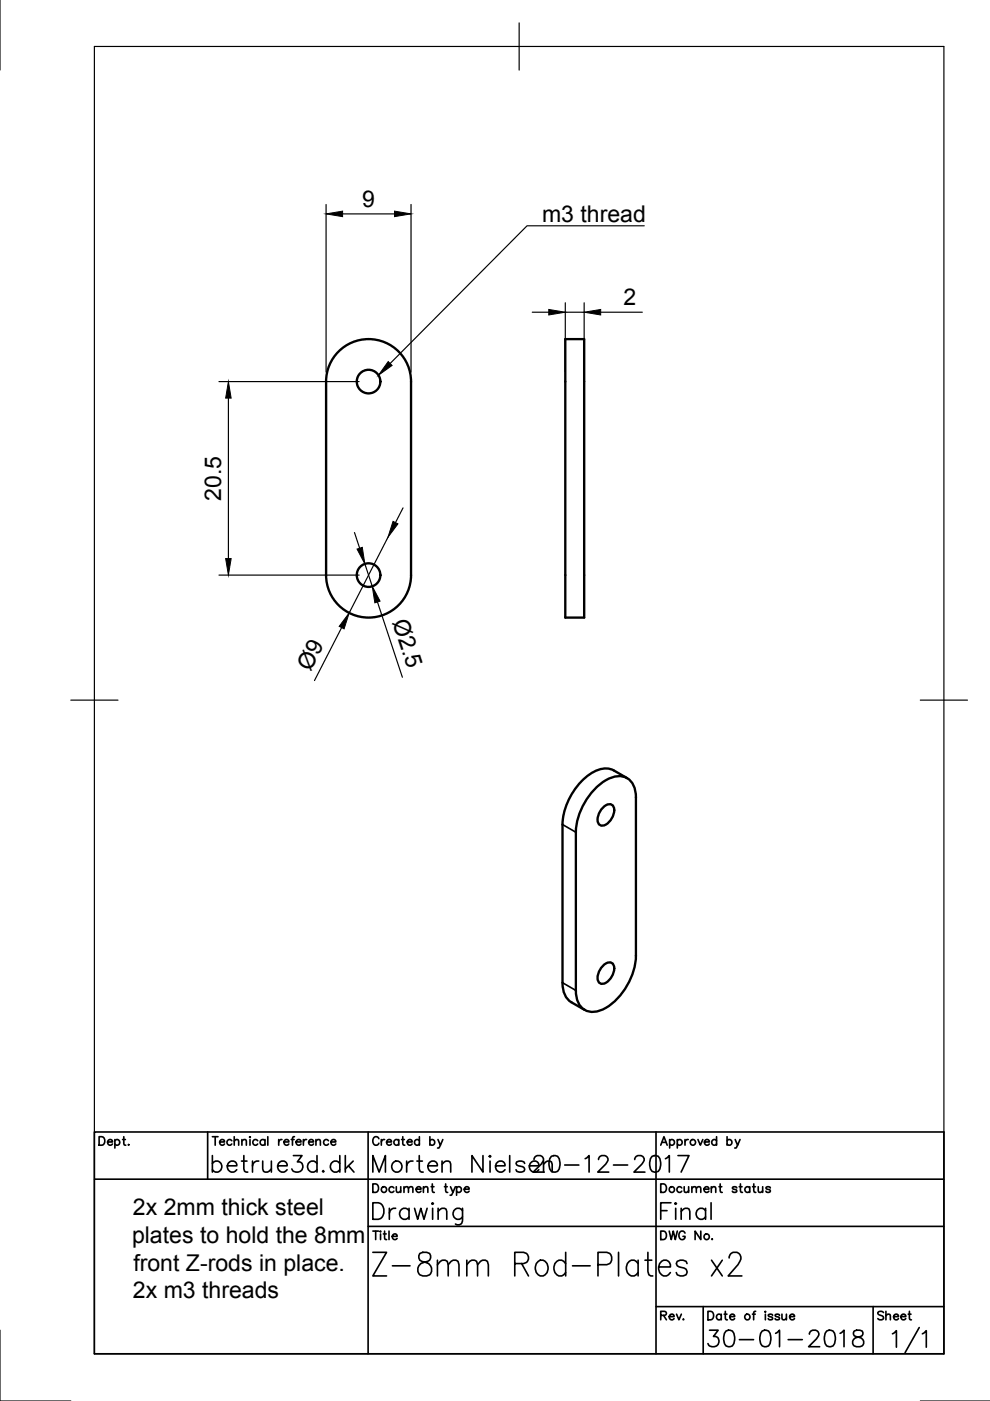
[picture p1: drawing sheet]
<svg xmlns="http://www.w3.org/2000/svg" width="210mm" height="297mm" viewBox="0 0 210 297" stroke-linecap="round" stroke-linejoin="round" font-family="sans-serif">
<!-- layer: Visible -->
<g fill="none" stroke="#000" stroke-width=".5">
<path d="M71.8 74.5a9 9 0 0 1 9.8-1.9 9 9 0 0 1 5.6 8.3v41a9 9 0 0 1-9.1 9 9 9 0 0 1-9-9v-41a9 9 0 0 1 2.7-6.4zM119.9 71.9h4v59h-4zM126 167.4a7.6 7.6 0 0 1 5.9-2.8 3.6 3.6 0 0 1 2.9 3.5v34.6a13.7 13.7 0 0 1-7.3 11.4 3.6 3.6 0 0 1-5.3-3.1l-.1-34.6a14 14 0 0 1 3.9-9zM128 171.1a1.37 1.37 0 0 1 2-.2 3.3 3.3 0 0 1-2.4 4.2 1.26 1.26 0 0 1-.8-1.9 4.1 4.1 0 0 1 1.2-2.1zM133 165l-2.9-1.7a4.8 4.8 0 0 0-5.3 1 14.2 14.2 0 0 0-5.5 10.5v33.6a4.6 4.6 0 0 0 1.8 4.1l2.9 1.6M128 204.6a1.37 1.37 0 0 1 2-.2 3.3 3.3 0 0 1-2.4 4.2 1.26 1.26 0 0 1-.8-1.8 4.1 4.1 0 0 1 1.2-2.2z"/>
<circle cx="78.1" cy="80.9" r="2.5"/>
<circle cx="78.1" cy="121.9" r="2.5"/>
</g>
<!-- layer: Visible Narrow -->
<path d="M119.3 174.8l2.8 1.6M119.3 208.4l2.8 1.6" fill="none" stroke="#000" stroke-width=".35"/>
<!-- layer: Border -->
<path d="M0 -.1v15M20 9.9h180.1v277.1h-180.1zM110.1 4.8v10.1M15 148.4h10M195.1 148.4h10M0 282v15h15M195.1 297h14.9" fill="none" stroke="#000" stroke-width=".25"/>
<!-- layer: TitleBlock -->
<g fill="none" stroke="#000" stroke-width=".35">
<path d="M20 240h180.1v47h-180.1zM20 250h180.1M21 241h.6a.96 .96 0 0 1 .6 .9 .96 .96 0 0 1-.6 .9h-.6zM22.8 242.1h1a.55 .55 0 0 0-.7-.4 .55 .55 0 0 0-.2 .8 .54 .54 0 0 0 .9 0M24.4 241.9a.57 .57 0 0 1 .8-.1 .57 .57 0 0 1 0 .8 .57 .57 0 0 1-.8-.1M24.4 241.6v1.8M26 241.6h.6M26.2 241v1.5l.1 .2 .4 .1M27.3 242.6v.2l.1-.1M44 240v10M45 241h1.2M45.6 241v1.8"/>
<path d="M46.6 242.1h1a.55 .55 0 0 0-.8-.4 .55 .55 0 0 0-.1 .8 .54 .54 0 0 0 .9 0M49.1 241.9a.57 .57 0 0 0-.8-.1 .57 .57 0 0 0 0 .8 .57 .57 0 0 0 .8-.1M49.7 241.9l.4-.3 .4 .1 .1 1.1M49.7 241v1.8M51.3 241.9l.4-.3 .4 .1 .1 1.1M51.3 241.6v1.2M53 241v.2zM53 241.6v1.2M54.6 241.9a.57 .57 0 0 0-.8-.1 .57 .57 0 0 0 0 .8 .57 .57 0 0 0 .8-.1M56.2 241.9a.57 .57 0 0 0-.9-.1 .57 .57 0 0 0 0 .8 .57 .57 0 0 0 .9-.1M56.2 241.6v1.2M56.8 241v1.8"/>
<path d="M59.1 241.6v1.2M59.8 241.6a.58 .58 0 0 0-.7 .5M60.2 242.1h1a.55 .55 0 0 0-.7-.4 .55 .55 0 0 0-.2 .8 .54 .54 0 0 0 .9 0M61.8 241.6h.6M62.4 241l-.3 .1-.1 .2v1.5M62.8 242.1h1a.55 .55 0 0 0-.8-.4 .55 .55 0 0 0-.1 .8 .54 .54 0 0 0 .9 0M64.3 241.6v1.2M65 241.6a.58 .58 0 0 0-.7 .5M65.4 242.1h1.1a.55 .55 0 0 0-.8-.4 .55 .55 0 0 0-.2 .8 .54 .54 0 0 0 1 0M67 241.9l.4-.3 .4 .1 .1 1.1M67 241.6v1.2M69.6 241.9a.57 .57 0 0 0-.8-.1 .57 .57 0 0 0 0 .8 .57 .57 0 0 0 .8-.1"/>
<path d="M70.2 242.1h1a.55 .55 0 0 0-.8-.4 .55 .55 0 0 0-.2 .8 .54 .54 0 0 0 1 0M78.1 240v47M79.1 251h.6a.96 .96 0 0 1 .6 .9 .96 .96 0 0 1-.6 .9h-.6zM79.1 255h1.1a1.87 1.87 0 0 1 1.2 1.8 1.87 1.87 0 0 1-1.2 1.7h-1.1zM80.3 241.4a.66 .66 0 0 0-.7-.4 .66 .66 0 0 0-.5 .7v.4a.66 .66 0 0 0 .5 .7 .66 .66 0 0 0 .7-.4M80.9 241.6v1.2M81.5 241.6a.58 .58 0 0 0-.6 .5M82 242.1h1a.55 .55 0 0 0-.8-.5 .55 .55 0 0 0-.1 .9 .54 .54 0 0 0 .9 0M82.6 256.2v2.3M83.5 251.9a.57 .57 0 0 0-.8-.1 .57 .57 0 0 0 0 .8 .57 .57 0 0 0 .8 0M83.9 256.2a1.13 1.13 0 0 0-1.3 1M84 251.6l.1 1.1 .4 .1 .5-.3"/>
<path d="M84.5 241.9a.57 .57 0 0 0-.8-.1 .57 .57 0 0 0 0 .8 .57 .57 0 0 0 .8-.1M84.5 241.6v1.2M85 251.6v1.2M85.1 241.6h.6M85.4 241v1.5l.1 .2 .3 .1M85.7 252l.4-.4 .4 .1 .1 1.1M85.7 251.6v1.2M86.3 242.1h1.1a.55 .55 0 0 0-.8-.4 .55 .55 0 0 0-.2 .8 .54 .54 0 0 0 1 0M86.6 252l.4-.4 .5 .1v1.1M86.7 256.7a1.12 1.12 0 0 0-1.6-.2 1.12 1.12 0 0 0 0 1.7 1.12 1.12 0 0 0 1.6-.2M86.7 256.2v2.3M87.9 256.2l.7 2.3 .6-2.3 .7 2.3 .7-2.3"/>
<path d="M88.2 252.1h1.1a.55 .55 0 0 0-.8-.4 .55 .55 0 0 0-.2 .9 .54 .54 0 0 0 1 0M88.9 241.9a.57 .57 0 0 0-.8-.1 .57 .57 0 0 0 0 .8 .57 .57 0 0 0 .8-.1M88.9 241v1.8M89.8 252l.4-.4 .4 .1 .1 1.1M89.8 251.6v1.2M91.1 241.9a.57 .57 0 0 1 .9-.1 .57 .57 0 0 1 0 .8 .57 .57 0 0 1-.9-.1M91.1 241v1.8M91.7 251v1.5v.2l.4 .1M91.7 255l.2 .2-.2 .1-.1-.1zM91.7 256.2v2.3M92.9 241.6l.5 1.2 .5-1.2M92.9 256.8l.8-.6 .9 .1 .1 .5v1.7"/>
<path d="M92.9 256.2v2.3M94.5 251v1.5l.1 .2 .3 .1M95.5 251.6l.5 1.2 .5-1.2M96 252.8l-.2 .5-.4 .1M96.8 251.9a.57 .57 0 0 1 .9-.1 .57 .57 0 0 1 0 .8 .57 .57 0 0 1-.9 0M96.8 251.6v1.8M98.1 256.2v2.6a.92 .92 0 0 1-.6 .8 .92 .92 0 0 1-.9-.1M98.1 256.7a1.12 1.12 0 0 0-1.7-.2 1.12 1.12 0 0 0 0 1.7 1.12 1.12 0 0 0 1.7-.2M98.4 252.1h1.1a.55 .55 0 0 0-.8-.4 .55 .55 0 0 0-.2 .9 .54 .54 0 0 0 1 0M139.1 240v47M140.1 242.8l.7-1.8 .7 1.8M140.1 251h.6a.96 .96 0 0 1 .6 .9 .96 .96 0 0 1-.6 .9h-.6z"/>
<path d="M142 241.9a.57 .57 0 0 1 .8-.1 .57 .57 0 0 1 0 .8 .57 .57 0 0 1-.8-.1M142 241.6v1.8M143.6 241.9a.57 .57 0 0 1 .9-.1 .57 .57 0 0 1 0 .8 .57 .57 0 0 1-.9-.1M143.6 241.6v1.8M145.2 241.6v1.2M145.9 241.6a.58 .58 0 0 0-.7 .5M148 241.6l.5 1.2 .5-1.2M149.4 242.1h1a.55 .55 0 0 0-.8-.5 .55 .55 0 0 0-.2 .9 .54 .54 0 0 0 1 0M151.9 241.9a.57 .57 0 0 0-.8-.1 .57 .57 0 0 0 0 .8 .57 .57 0 0 0 .8-.1M151.9 241v1.8M152.7 251v1.5l.1 .2 .3 .1M154.2 241.9a.57 .57 0 0 1 .8-.1 .57 .57 0 0 1 0 .8 .57 .57 0 0 1-.8-.1"/>
<path d="M154.2 241v1.8M155.9 241.6l.5 1.2 .5-1.2M156.2 251.9a.54 .54 0 0 0-.9 0l.2 .2 .6 .2 .1 .3a.54 .54 0 0 1-.9 0M156.4 242.8l-.4 .6h-.2M156.7 251.6h.6M157 251v1.5l.1 .2 .3 .1M159 251.9a.57 .57 0 0 0-.9-.1 .57 .57 0 0 0 0 .8 .57 .57 0 0 0 .9 0M159 251.6v1.2M159.6 251.6h.6M159.8 251v1.5l.1 .2 .3 .1M160.8 251.6v1.1l.5 .1 .4-.3M161.7 251.6v1.2"/>
<path d="M163.3 251.9a.54 .54 0 0 0-.9 0l.1 .1 .7 .3 .1 .3a.54 .54 0 0 1-.9 0M78.1 260h122M79.1 261h1.2M79.7 261v1.8M80.7 261v.2zM81.5 261v1.5l.1 .2 .4 .1M82.5 261v1.8M139.1 277h61M140.1 261h.6a.96 .96 0 0 1 .6 .9 .96 .96 0 0 1-.6 .9h-.6zM141.9 261l.4 1.8 .5-1.8 .4 1.8 .4-1.8M145.2 261.4a.66 .66 0 0 0-.7-.4 .66 .66 0 0 0-.5 .7v.4a.65 .65 0 0 0 .6 .7 .65 .65 0 0 0 .6-.7h-.4M148.6 261v1.8l-1.2-1.8v1.8"/>
<path d="M149.1 277v10M150.1 278h.6a.96 .96 0 0 1 .6 .9 .96 .96 0 0 1-.6 .9h-.6zM152.9 278.9a.57 .57 0 0 0-.8-.1 .57 .57 0 0 0 0 .9 .57 .57 0 0 0 .8-.1M152.9 278.6v1.2M153.5 278.6h.6M153.8 278v1.5l.1 .2 .3 .1M154.7 279.1h1.1a.55 .55 0 0 0-.8-.4 .55 .55 0 0 0-.2 .9 .54 .54 0 0 0 1 0M159.5 278.6h.6M160.2 278l-.3 .1-.1 .3v1.4M162.3 278v.2zM162.3 278.6v1.2M163.8 278.9a.55 .55 0 0 0-.9 0l.1 .2 .7 .2 .1 .3a.54 .54 0 0 1-.9 0"/>
<path d="M165.3 278.9a.55 .55 0 0 0-1 0l.1 .2 .8 .2 .1 .3a.54 .54 0 0 1-1 0M165.8 278.6l.1 1.1 .4 .1 .4-.3M166.7 278.6v1.2M167.4 279.1h1.1a.55 .55 0 0 0-.8-.4 .55 .55 0 0 0-.2 .9 .54 .54 0 0 0 1 0M185.1 277v10M189.2 282.8l.9-.7v3.5M194.9 281.5l-3 5.3M195.6 282.8l.8-.7v3.5"/>
<circle cx="81.4" cy="252.2" r=".6"/>
<circle cx="146.9" cy="242.2" r=".59"/>
<circle cx="158.5" cy="279.2" r=".59"/>
</g>
<!-- layer: Dimensions -->
<g fill="none" stroke="#000" stroke-width=".25">
<path d="M69.1 43.3v35.6M72.6 45.4h11M87.2 43.3v35.6M112.9 66.2h3.5M119.9 64.2v14.7M119.9 66.2h4M123.9 64.2v14.7M127.4 66.2h8.8M46.4 80.9h29.7M48.4 84.4v34M75.2 112.9l1.1 3.3M77.4 119.6l1.5 4.7"/>
<path d="M82.3 113.9l-8.3 16M85.4 107.7l-1.5 3.1M46.4 121.9h29.7M72.4 133.1l-5.7 11.2M80 127.6l5.3 16"/>
</g>
<path d="M69.1 45.4l3.5-.6v1.1zM83.6 44.8l3.6 .6-3.6 .5zM116.4 65.6l3.5 .6-3.5 .6zM123.9 66.2l3.5-.6v1.2zM48.4 80.9l.6 3.5h-1.2zM47.8 118.4h1.2l-.6 3.5zM75.7 116.4l1.1-.4 .6 3.6zM83.3 110.5l1.1 .6-2.1 2.8zM74 129.9l-1 3.4-1.1-.5zM78.9 124.3l1.7 3.1-1.1 .4z" fill="#000" stroke="#000" stroke-width=".21"/>
<!-- layer: Annotations -->
<path d="M82.3 76.7l.8 .8-2.9 2.1z" fill="#000" stroke="#000" stroke-width=".21"/>
<path d="M136.6 47.9h-24.9l-29 29.2" fill="none" stroke="#000" stroke-width=".25"/>
<text font-size="8.8" x="77.6" y="271.6">Z-8mm Rod-Plates x2</text>
<g font-size="7.1">
<text x="43.7" y="249.8">betrue3d.dk</text>
<text x="77.6" y="249.8">Morten Nielsen</text>
<text x="111.8" y="249.8">20-12-2017</text>
<text x="138.6" y="259.6">Final</text>
<text x="148.9" y="286.8">30-01-2018</text>
</g>
<g font-size="4.9">
<text x="76.8" y="43.8">9</text>
<text x="114.9" y="47.2">m3 thread</text>
<text x="132.2" y="64.7">2</text>
<text x="46.9" y="106.2" transform="rotate(-90 46.9 106.2)">20.5</text>
<text x="83.1" y="131.8" transform="rotate(72 83.1 131.8)">Ø2.5</text>
<text x="65.8" y="142.4" transform="rotate(-63 65.8 142.4)">Ø9</text>
<text x="28.2" y="257.7">2x 2mm thick steel</text>
<text x="28" y="263.6">plates to hold the 8mm</text>
<text x="28.3" y="269.5">front Z-rods in place.</text>
<text x="28.2" y="275.3">2x m3 threads</text>
<text x="138.6" y="281.2">Rev.</text>
<text x="184.9" y="281.2">Sheet</text>
</g>
</svg>
